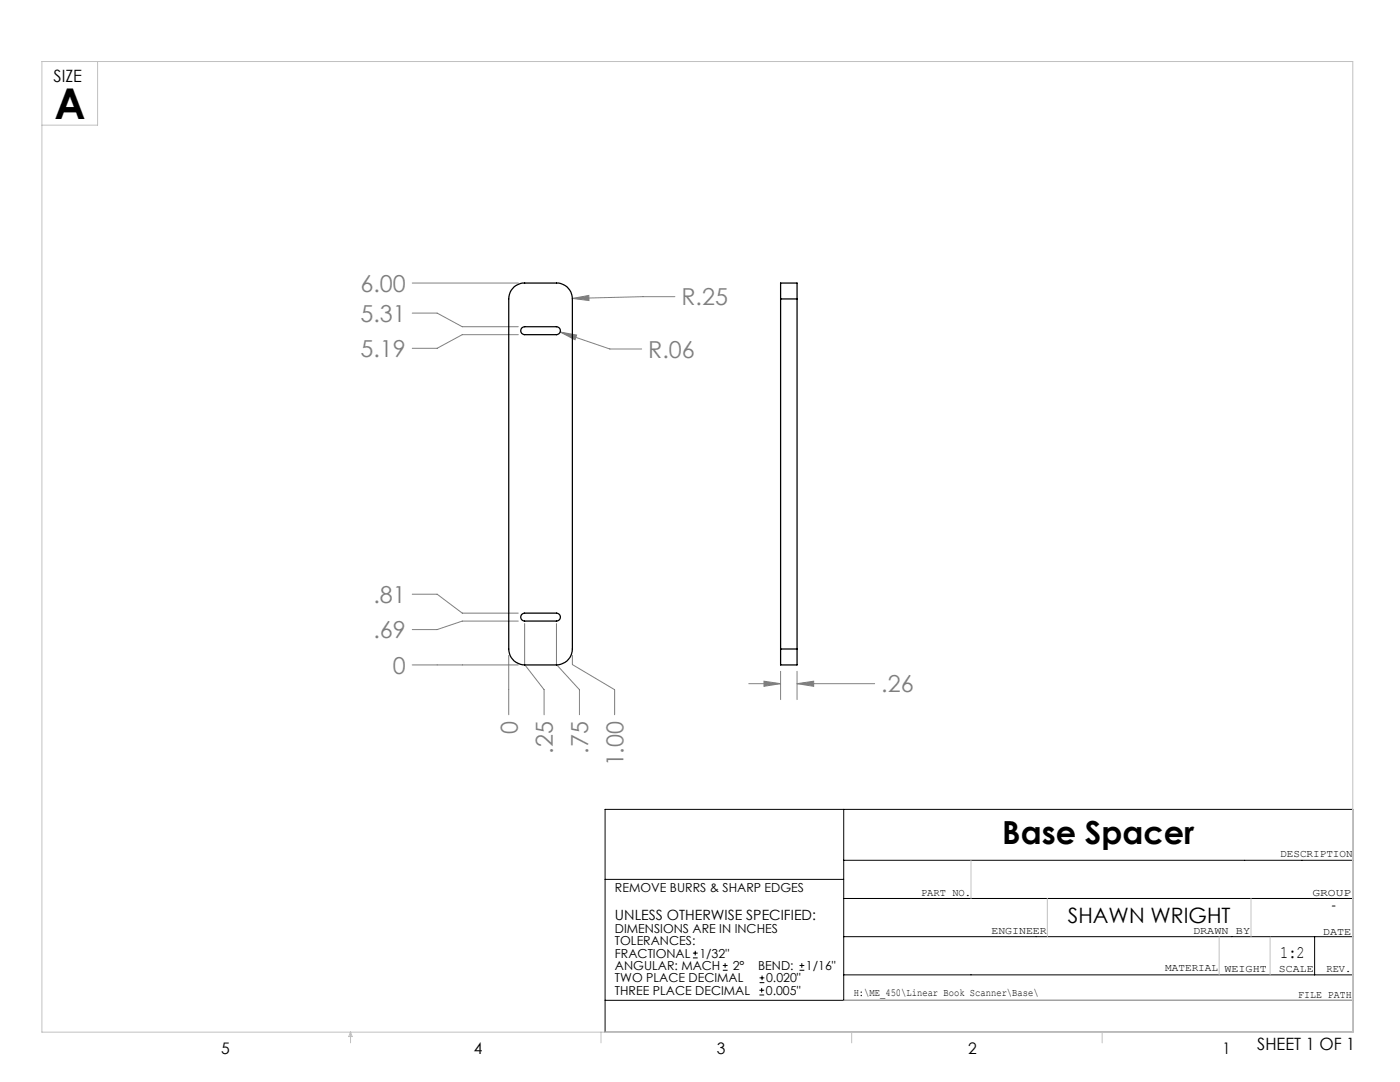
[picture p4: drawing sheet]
<svg xmlns="http://www.w3.org/2000/svg" width="279mm" height="216mm" viewBox="0 0 279 216" stroke-linecap="round" stroke-linejoin="round" font-family="sans-serif">
<g fill="none" stroke="#000" stroke-width=".2">
<path d="M120.8 161.5h149.2v44.5h-149.2zM120.8 175.5h47.6M168.4 179.3h101.6M168.4 161.5v38.1M168.4 171.7h101.6M120.8 199.6h149.2M138.3 191.1h.9M138.3 190.2h.9M138.7 189.7v.9M144.3 193.6h.9M144.3 192.7h.9M144.7 192.2v.9"/>
<path d="M151.6 198.5h.9M151.6 197.6h.9M151.6 196.1h.9M151.6 195.1h.9M152 197.1v.9M152.1 194.7v.9M159.6 193.6h.9M159.6 192.7h.9M160 192.2v.9M168.4 186.9h101.6M168.4 194.5h101.6M262.4 186.9v7.6"/>
</g>
<g fill="none" stroke="#808080" stroke-width=".2">
<path d="M82.3 56.5h21.1M114.2 59.5l3.3-.6v1.1zM134.7 59.2h-6.4l-14.1 .3M82.3 62.5h4.9l5.1 2.7h11.1M103.4 66.8h-11.1l-5.1 2.7h-4.9M111.8 66.3l3.3 .6-.3 .9zM111.8 66.3l9.9 3.3h6.4M82.3 118.6h4.9l5.1 3.7h11.1M82.3 132.7h21.1M101.5 130.8v11.8M103.4 123.9h-11.1l-5.1 1.7h-4.9M104.7 124.4v8.2l3.9 5v5"/>
<path d="M111.1 124.4v8.2l4.5 5v5M114.2 130.8v1.8l8.5 5v5M149.4 136.4h6.4M152.5 135.9l3.3 .5-3.3 .5zM155.8 133.9v5.7M159.1 136.4l3.3-.5v1zM159.1 133.9v5.7M159.1 136.4h15.5"/>
</g>
<g fill="none" stroke="#c0c0c0" stroke-width=".2">
<path d="M8.4 12.3h261.6v193.7h-261.6zM19.5 12.3v12.7h-11.1M193.8 171.7v7.6M209 179.3v7.6M249.7 179.3v7.6M168.4 199.6h101.6M243.3 186.9v7.6M253.5 186.9v7.6M70 206v2.1M70 206l.3 .8h-.7zM119.9 206v2.1M170 206v2.1"/>
<path d="M220 206v2.1"/>
</g>
<path d="M111.8 66.3l3 1.5 .3-.9zM114.2 59.5l3.3 .5v-1.1zM159.1 136.4l3.3-.5v1zM152.5 135.9l3.3 .5-3.3 .5z" fill="#808080"/>
<path d="M102.6 57.2l1.6-.7h6.9a3.1 3.1 0 0 1 3.1 3.2v69.8a3.2 3.2 0 0 1-3.1 3.2h-6.4a3.2 3.2 0 0 1-3.2-3.2v-69.8l.3-1.4zM155.8 59.7v-3.2h3.3v3.2M155.8 59.7h3.3M155.8 59.7v69.8M159.1 59.7v69.8M104.1 65.5l.6-.3h6.4a.79 .79 0 0 1 .7 .8 .79 .79 0 0 1-.7 .8h-6.4a.8 .8 0 0 1-.7-.5 .8 .8 0 0 1 .1-.8zM104.1 122.6l.6-.3h6.4a.79 .79 0 0 1 .7 .8 .79 .79 0 0 1-.7 .8h-6.4a.8 .8 0 0 1-.7-.4 .8 .8 0 0 1 .1-.9zM155.8 129.5v3.2h3.3v-3.2M155.8 129.5h3.3" fill="none" stroke="#000" stroke-width=".25"/>
<text font-size="8.5" x="10.9" y="23.8">A</text>
<text font-size="6.3" x="200" y="168.4">Base Spacer</text>
<g font-size="4.7" fill="#808080">
<text x="71.9" y="58.2">6.00</text>
<text x="71.9" y="64.2">5.31</text>
<text x="136" y="60.9">R.25</text>
<text x="71.9" y="71.3">5.19</text>
<text x="129.4" y="71.4">R.06</text>
<text x="74.5" y="120.3">.81</text>
<text x="74.5" y="127.4">.69</text>
<text x="78.4" y="134.4">0</text>
<text x="175.9" y="138.2">.26</text>
<text x="103.3" y="146.5" transform="rotate(-90 103.3 146.5)">0</text>
<text x="110.4" y="150.4" transform="rotate(-90 110.4 150.4)">.25</text>
<text x="117.4" y="150.4" transform="rotate(-90 117.4 150.4)">.75</text>
<text x="124.5" y="152.9" transform="rotate(-90 124.5 152.9)">1.00</text>
</g>
<text font-size="4.2" x="213.1" y="184.3">SHAWN WRIGHT</text>
<text font-size="3.5" x="255.5" y="191.2">1:2</text>
<g font-size="3.4">
<text x="10.7" y="16.4">SIZE</text>
<text x="250.9" y="209.5">SHEET 1 OF 1</text>
</g>
<g font-size="3.2">
<text x="44.2" y="210.4">5</text>
<text x="94.6" y="210.3">4</text>
<text x="143.1" y="210.4">3</text>
<text x="193.2" y="210.3">2</text>
<text x="244" y="210.3">1</text>
</g>
<g font-size="2.8">
<text x="122.7" y="183.6">UNLESS OTHERWISE SPECIFIED:</text>
<text x="265.7" y="181.6">-</text>
</g>
<g font-size="2.5">
<text x="122.7" y="178">REMOVE BURRS &amp; SHARP EDGES</text>
<text x="122.7" y="186.2">DIMENSIONS ARE IN INCHES</text>
<text x="122.7" y="188.6">TOLERANCES:</text>
<text x="122.7" y="191.1">FRACTIONAL</text>
<text x="139.6" y="191.1">1/32&quot;</text>
<text x="122.7" y="193.6">ANGULAR: MACH</text>
<text x="122.7" y="196">TWO PLACE DECIMAL</text>
<text x="146.2" y="193.6">2°</text>
<text x="151.3" y="193.6">BEND:</text>
<text x="152.9" y="196">0.020&quot;</text>
<text x="160.8" y="193.6">1/16&quot;</text>
<text x="122.7" y="198.5">THREE PLACE DECIMAL</text>
<text x="152.8" y="198.5">0.005&quot;</text>
</g>
<g font-size="2.1">
<text x="255.5" y="171">DESCRIPTION</text>
<text x="183.8" y="178.8">PART NO.</text>
<text x="261.9" y="178.8">GROUP</text>
<text x="197.9" y="186.4">ENGINEER</text>
<text x="238.1" y="186.4">DRAWN BY</text>
<text x="264" y="186.5">DATE</text>
<text x="232.5" y="193.8">MATERIAL</text>
<text x="244.4" y="193.9">WEIGHT</text>
<text x="255.2" y="194">SCALE</text>
<text x="264.7" y="193.9">REV.</text>
<text x="170.4" y="198.7">H:\ME_450\Linear Book Scanner\Base\</text>
<text x="259.1" y="199.1">FILE PATH</text>
</g>
</svg>
